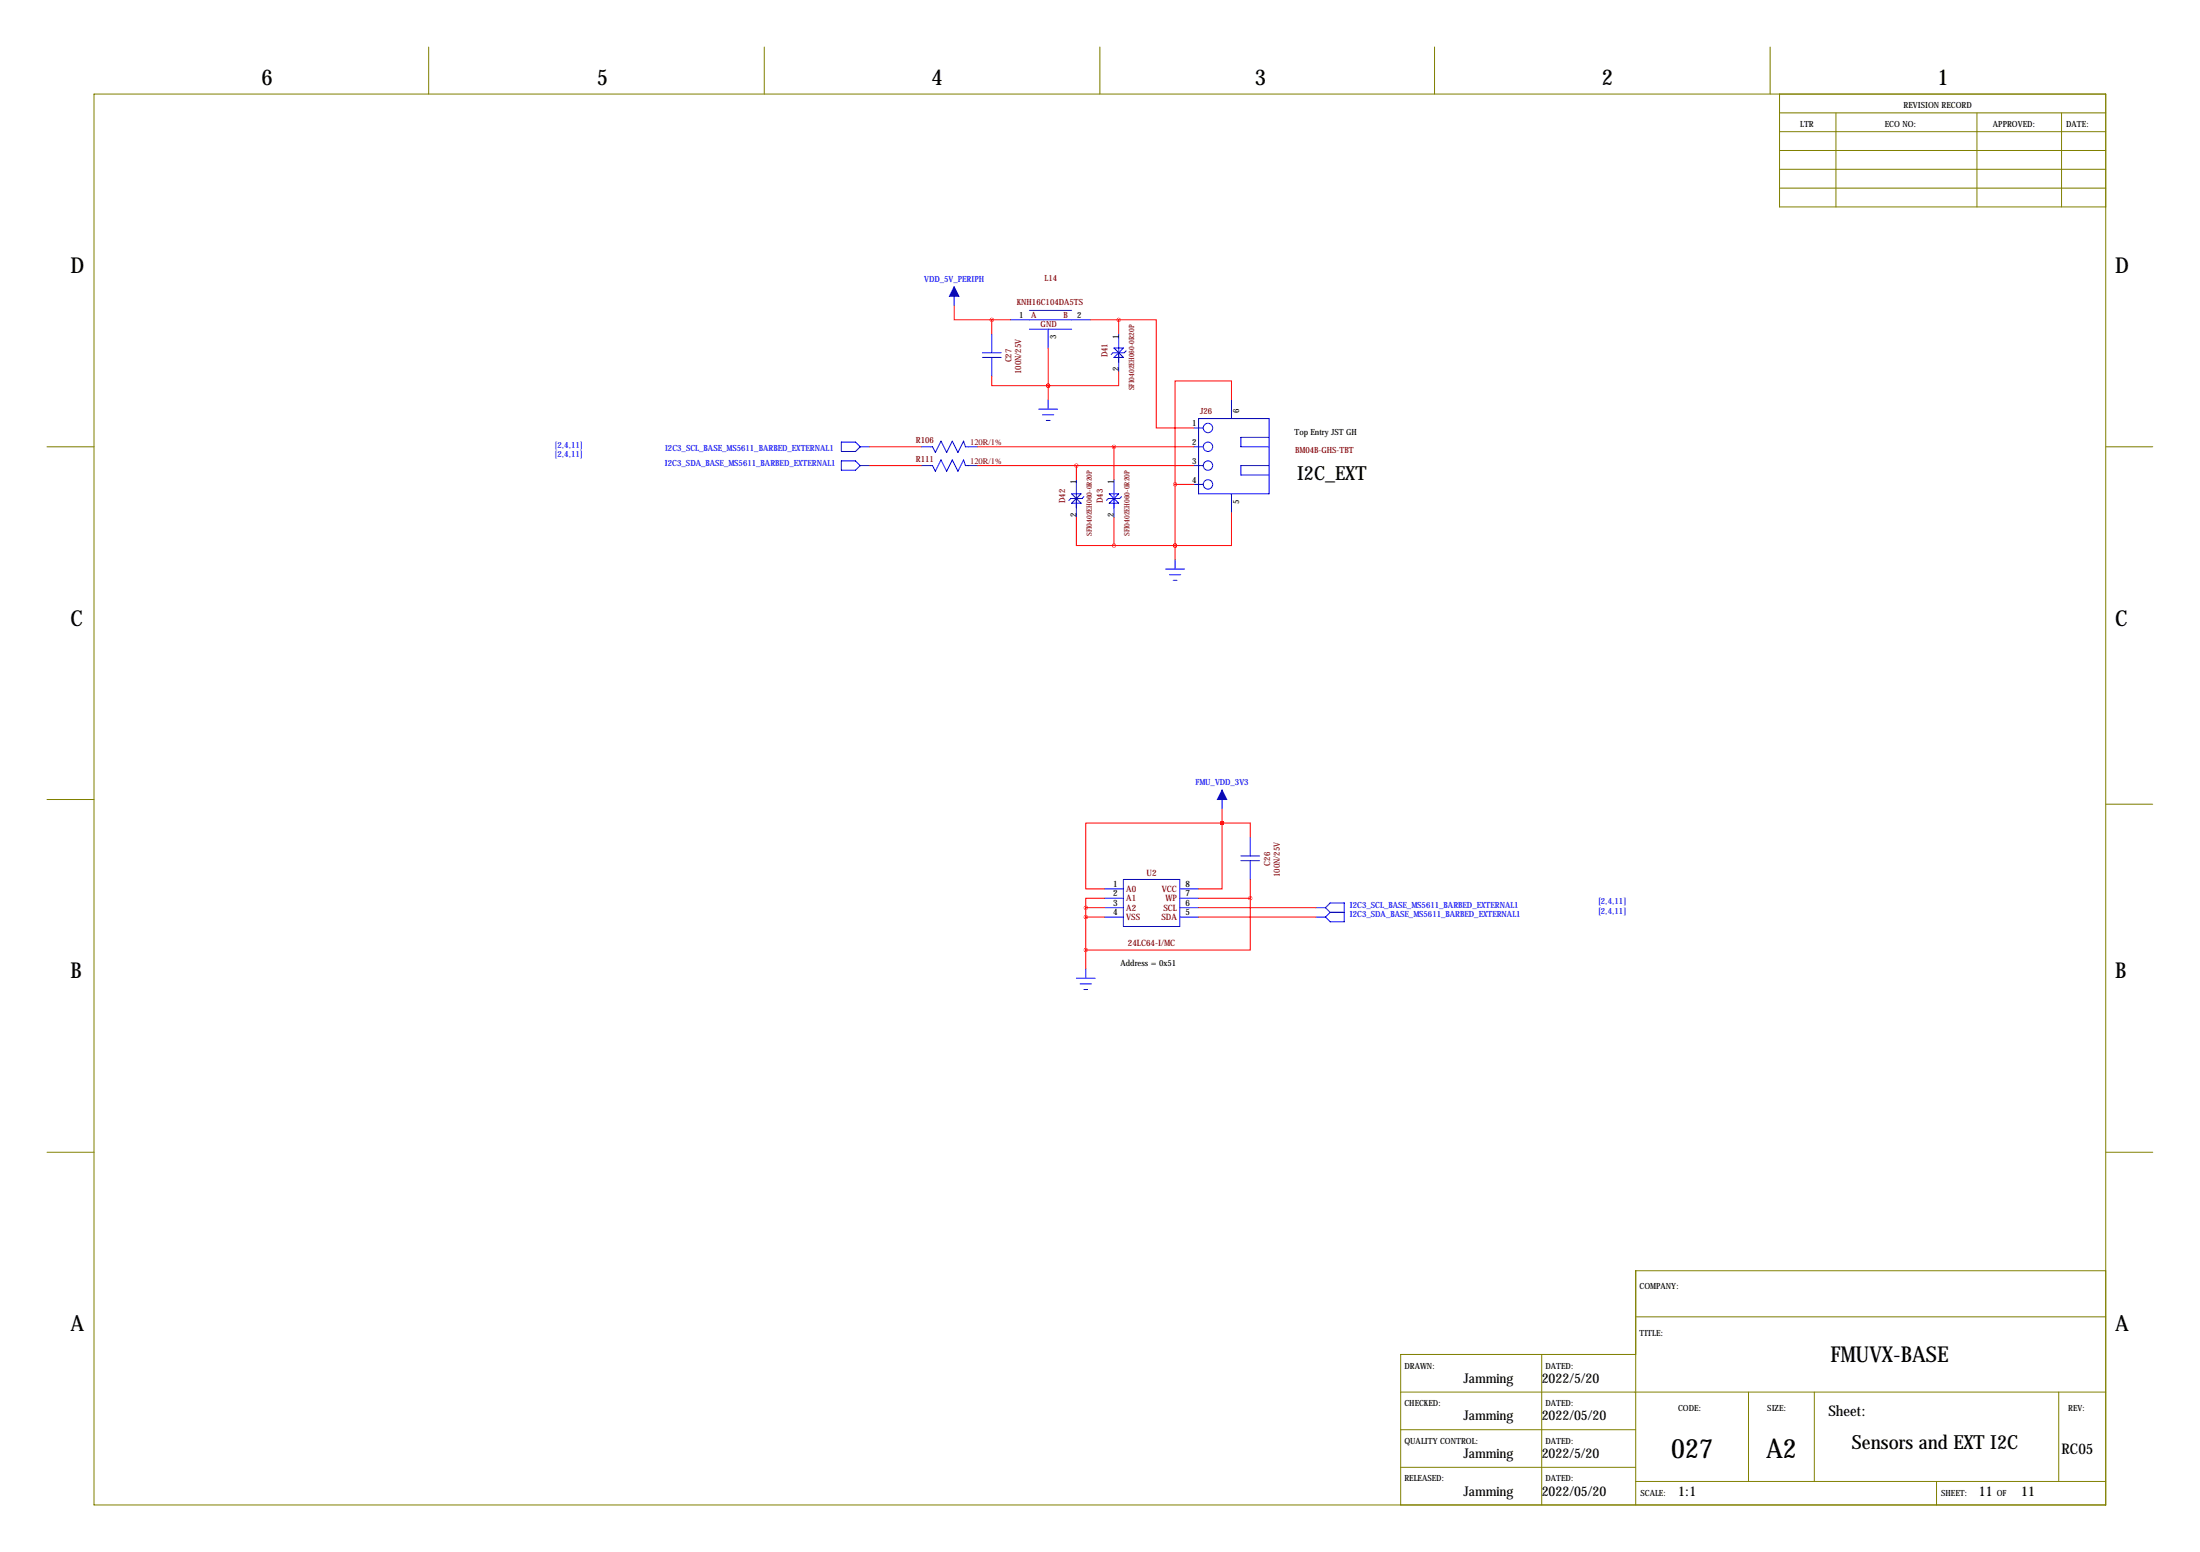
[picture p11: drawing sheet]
<svg xmlns="http://www.w3.org/2000/svg" width="594mm" height="419mm" viewBox="0 0 594 419" stroke-linecap="round" stroke-linejoin="round" font-family="sans-serif">
<g fill="none" stroke="#808000" stroke-width=".27">
<path d="M115.8 12.7v12.7M206.5 12.7v12.7M297.2 12.7v12.7M387.6 12.7v12.7M478.3 12.7v12.7M25.4 25.4h543.6v381h-543.6zM480.8 25.4v30.5h88.2M480.8 30.5h88.2M480.8 35.6h88.2M496.1 30.5v25.4M534.2 30.5v25.4M557 30.5v25.4"/>
<path d="M480.8 40.6h88.2M480.8 45.7h88.2M480.8 50.8h88.2M12.7 120.6h12.7M569 120.6h12.7M12.7 215.9h12.7M569 217.2h12.7M12.7 311.1h12.7M569 311.1h12.7M442 355.6h127M569 343.2h-127v63.2M378.5 375.9h190.5"/>
<path d="M416.6 365.8v40.6M442 365.8h-63.5v40.6M472.4 375.9v24.1M490.2 375.9v24.1M556.3 375.9v24.1M378.5 386.1h63.5M378.5 396.2h63.5M442 400h127M523.2 400v6.4"/>
</g>
<g fill="none" stroke="#00f" stroke-width=".27">
<path d="M257.8 77.5v5.1M265.4 95.2h5.1M265.4 96.5h5.1M268 90.2v5M268 96.5v5.1M273 86.4h21.6M278.1 88.9h11.5M278.1 83.8h11.5M283.2 88.9v5.1M301 94l2.5 2.5h-2.5l2.5-2.5zM302.3 90.2v10.1M304.3 94.7l-.5 .5h-3.1l-.5 .6"/>
<path d="M227.3 119.4h3.8l1.3 1.2-1.3 1.3h-3.8zM280.7 110.5h5.1M281.7 112h3M282.7 113.5h1M283.2 107.9v2.6M322.6 115.6h2.5M323.8 113h19.1v20.3h-19.1zM332.7 107.9v5.1M342.9 118.1h-7.6v2.5h7.6M227.3 124.5h3.8l1.3 1.2-1.3 1.3h-3.8zM232.4 120.6h2.5M232.4 125.7h2.5"/>
<path d="M248.9 120.6h3.1l.7 1.6 1.6-3.1 1.5 3.1 1.5-3.1 1.5 3.1 1.5-3.1 .6 1.5h3.3M248.9 125.7h3.1l.7 1.6 1.6-3.1 1.5 3.1 1.5-3.1 1.5 3.1 1.5-3.1 .6 1.5h3.3M289.6 133.3h2.5l-2.5 2.6h2.5zM290.8 129.5v10.2M292.9 134.1l-.5 .5h-3.1l-.5 .5M299.7 133.3h2.6l-2.6 2.6h2.6zM301 129.5v10.2M303 134.1l-.5 .5h-3l-.5 .5M322.6 120.6h2.5M322.6 125.7h2.5M322.6 130.8h2.5M332.7 133.3v5.1"/>
<path d="M342.9 125.7h-7.6v2.6h7.6M315 153.7h5M316 155.2h3M317 156.7h1M317.5 151.1v2.6M330.2 213.4v5M303.5 237.5h15.3v12.7h-15.3zM335.3 232.4h5.1M335.3 231.1h5.1M337.8 226.1v5M337.8 232.4v5.1M298.4 240h5.1"/>
<path d="M298.4 242.6h5.1M298.4 245.1h5.1M298.4 247.6h5.1M318.8 240h5M318.8 242.6h5M318.8 245.1h5M318.8 247.6h5M355.6 245.1h2.5M355.6 247.6h2.5M358.1 245.1l1.3 1.3M358.1 245.1l1.3-1.3h3.8v5.1h-3.8l-1.3-1.3M359.4 246.4h3.8"/>
<path d="M359.4 246.4l-1.3 1.2M290.8 264.2h5.1M291.8 265.7h3.1M292.9 267.2h1M293.4 261.6v2.6"/>
<circle cx="326.4" cy="115.6" r="1.27"/>
<circle cx="326.4" cy="125.7" r="1.27"/>
<circle cx="326.4" cy="130.8" r="1.27"/>
<circle cx="326.4" cy="120.6" r="1.27"/>
</g>
<g fill="#00f" stroke="#00f" stroke-width=".27">
<path d="M257.8 77.5l1.3 2.5h-2.6z"/>
<path d="M330.2 213.4l1.3 2.5h-2.6z"/>
</g>
<g fill="none" stroke="#f00" stroke-width=".27">
<path d="M257.8 82.6v3.8h10.2M268 86.4v3.8M268 86.4h5M283.2 94v13.9M294.6 86.4h7.7M302.3 86.4h10.1v29.2h10.2M302.3 86.4v3.8M268 101.6v2.5h15.2M283.2 104.1h.1M302.3 100.3v3.8h-19.1M332.7 107.9v-5h-15.2v27.9M234.9 120.6h14"/>
<path d="M234.9 125.7h14M264.2 120.6h58.4M264.2 125.7h58.4M290.8 139.7v7.6h10.2M290.8 125.7v3.8M301 120.6v8.9M301 139.7v7.6M317.5 130.8h5.1M317.5 130.8v20.3M332.7 138.4v8.9h-15.2M301 147.3h16.5M317.5 147.3h.1"/>
<path d="M330.2 218.4v3.8M330.2 222.2h-36.8v17.8h5M330.2 222.2v17.8h-6.4M330.2 222.2h.1M330.2 222.2h7.6v3.9M337.8 237.5v5.1M293.4 247.6h5M293.4 245.1v16.5M293.4 245.1h5M298.4 242.6h-5v2.5M323.8 247.6h31.8M323.8 245.1h31.8"/>
<path d="M323.8 242.6h14M337.8 242.6v13.9h-44.4"/>
</g>
<path d="M302.2 86.4a.05 .05 0 0 0 .1 0 .05 .05 0 0 0-.1 0zM267.9 86.4a.05 .05 0 0 0 .1 0 .05 .05 0 0 0-.1 0zM290.8 125.7a.05 .05 0 0 0 .1 0 .05 .05 0 0 0-.1 0zM293.3 247.6a.05 .05 0 0 0 .1 0 .05 .05 0 0 0-.1 0zM293.3 245.1a.05 .05 0 0 0 .1 0 .05 .05 0 0 0-.1 0zM293.3 256.5a.05 .05 0 0 0 .1 0 .05 .05 0 0 0-.1 0zM337.8 242.6a.05 .05 0 0 0 .1 0 .05 .05 0 0 0-.1 0z" fill="#f00" stroke="#f00" stroke-width="1"/>
<g font-size="7.3">
<text x="451.6" y="393.7">027</text>
<text x="477.2" y="393.7">A2</text>
</g>
<g font-size="5.9">
<text x="70.6" y="22.9">6</text>
<text x="161.3" y="22.9">5</text>
<text x="251.7" y="22.9">4</text>
<text x="339.1" y="22.9">3</text>
<text x="432.8" y="22.9">2</text>
<text x="523.5" y="22.9">1</text>
<text x="19" y="73.7">D</text>
<text x="571.5" y="73.7">D</text>
<text x="19" y="168.9">C</text>
<text x="571.5" y="168.9">C</text>
<text x="19" y="264.2">B</text>
<text x="571.5" y="264.2">B</text>
<text x="19" y="359.4">A</text>
<text x="571.5" y="359.4">A</text>
<text x="494.6" y="367.8">FMUVX-BASE</text>
</g>
<g font-size="5.3">
<text x="350.5" y="129.5">I2C_EXT</text>
<text x="500.4" y="391.2">Sensors and EXT I2C</text>
</g>
<g font-size="4">
<text x="494" y="382.3">Sheet:</text>
<text x="557" y="392.5">RC05</text>
</g>
<g font-size="3.6">
<text x="395.4" y="373.4">Jamming</text>
<text x="416.6" y="373.4">2022/5/20</text>
<text x="395.4" y="383.5">Jamming</text>
<text x="416.6" y="383.5">2022/05/20</text>
<text x="395.4" y="393.7">Jamming</text>
<text x="416.6" y="393.7">2022/5/20</text>
<text x="395.4" y="403.9">Jamming</text>
<text x="416.6" y="403.9">2022/05/20</text>
<text x="453.4" y="403.9">1:1</text>
<text x="534.7" y="403.9">11</text>
<text x="546.1" y="403.9">11</text>
</g>
<g font-size="2.4">
<text x="300.8" y="239.5">1</text>
<text x="320.3" y="239.5">8</text>
<text x="300.8" y="242.1">2</text>
<text x="300.8" y="244.6">3</text>
<text x="320.3" y="242.1">7</text>
<text x="320.3" y="244.6">6</text>
<text x="300.8" y="247.1">4</text>
<text x="320.3" y="247.1">5</text>
</g>
<g font-size="2.4" fill="#800000">
<text x="309.8" y="236.5">U2</text>
<text x="304.3" y="240.9">A0</text>
<text x="304.3" y="243.4">A1</text>
<text x="304.3" y="245.9">A2</text>
<text x="313.9" y="240.9">VCC</text>
<text x="314.3" y="245.9">SCL</text>
<text x="314.9" y="243.4">WP</text>
<text x="304.3" y="248.5">VSS</text>
<text x="313.8" y="248.5">SDA</text>
<text x="304.8" y="255.4">24LC64-I/MC</text>
</g>
<g font-size="2.3">
<text x="514.4" y="29.2">REVISION RECORD</text>
<text x="486.4" y="34.3">LTR</text>
<text x="509.3" y="34.3">ECO NO:</text>
<text x="538.5" y="34.3">APPROVED:</text>
<text x="558.3" y="34.3">DATE:</text>
<text x="275.4" y="85.9">1</text>
<text x="291.1" y="85.9">2</text>
<text x="285.3" y="91.6" transform="rotate(-90 285.3 91.6)">3</text>
<text x="302.3" y="91.4" transform="rotate(-90 302.3 91.4)">1</text>
<text x="302.3" y="100.2" transform="rotate(-90 302.3 100.2)">2</text>
<text x="334.9" y="111.5" transform="rotate(-90 334.9 111.5)">6</text>
<text x="322.2" y="115.1">1</text>
<text x="349.8" y="117.3">Top Entry JST GH</text>
<text x="322.2" y="120.1">2</text>
<text x="322.2" y="125.2">3</text>
<text x="290.8" y="130.8" transform="rotate(-90 290.8 130.8)">1</text>
<text x="301" y="130.8" transform="rotate(-90 301 130.8)">1</text>
<text x="322.2" y="130.3">4</text>
<text x="334.9" y="136.1" transform="rotate(-90 334.9 136.1)">5</text>
<text x="290.8" y="139.6" transform="rotate(-90 290.8 139.6)">2</text>
<text x="301" y="139.6" transform="rotate(-90 301 139.6)">2</text>
<text x="302.8" y="260.9">Address = 0x51</text>
<text x="443" y="348">COMPANY:</text>
<text x="443" y="360.7">TITLE:</text>
<text x="379.5" y="369.6">DRAWN:</text>
<text x="417.6" y="369.6">DATED:</text>
<text x="379.5" y="379.7">CHECKED:</text>
<text x="417.6" y="379.7">DATED:</text>
<text x="453.4" y="381">CODE:</text>
<text x="477.5" y="381">SIZE:</text>
<text x="558.8" y="381">REV:</text>
<text x="379.5" y="389.9">QUALITY CONTROL:</text>
<text x="417.6" y="389.9">DATED:</text>
<text x="379.5" y="400">RELEASED:</text>
<text x="417.6" y="400">DATED:</text>
<text x="443.2" y="403.9">SCALE:</text>
<text x="524.5" y="403.9">SHEET:</text>
<text x="539.5" y="403.9">OF</text>
</g>
<g font-size="2.3" fill="#00f">
<text x="249.7" y="76.2">VDD_5V_PERIPH</text>
<text x="149.8" y="121">[2,4,11]</text>
<text x="149.8" y="123.5">[2,4,11]</text>
<text x="179.7" y="125.7">I2C3_SDA_BASE_MS5611_BARBED_EXTERNAL1</text>
<text x="179.7" y="121.7">I2C3_SCL_BASE_MS5611_BARBED_EXTERNAL1</text>
<text x="323" y="212.1">FMU_VDD_3V3</text>
<text x="364.7" y="245.1">I2C3_SCL_BASE_MS5611_BARBED_EXTERNAL1</text>
<text x="431.8" y="244.2">[2,4,11]</text>
<text x="364.7" y="247.6">I2C3_SDA_BASE_MS5611_BARBED_EXTERNAL1</text>
<text x="431.8" y="246.7">[2,4,11]</text>
</g>
<g font-size="2.3" fill="#800000">
<text x="282.3" y="75.9">L14</text>
<text x="274.8" y="82.4">KNH16C104DA5TS</text>
<text x="278.6" y="85.9">A</text>
<text x="281.2" y="88.4">GND</text>
<text x="287.4" y="85.9">B</text>
<text x="273.3" y="97.9" transform="rotate(-90 273.3 97.9)">C27</text>
<text x="275.9" y="101" transform="rotate(-90 275.9 101)">100N/25V</text>
<text x="299.2" y="96.5" transform="rotate(-90 299.2 96.5)">D41</text>
<text x="324.3" y="111.9">J26</text>
<text x="247.5" y="119.7">R106</text>
<text x="247.5" y="124.8">R111</text>
<text x="262.1" y="120.1">120R/1%</text>
<text x="262.1" y="125.2">120R/1%</text>
<text x="349.9" y="122.3">BM04B-GHS-TBT</text>
<text x="287.8" y="135.9" transform="rotate(-90 287.8 135.9)">D42</text>
<text x="297.9" y="135.9" transform="rotate(-90 297.9 135.9)">D43</text>
<text x="343.2" y="233.7" transform="rotate(-90 343.2 233.7)">C26</text>
<text x="345.8" y="236.9" transform="rotate(-90 345.8 236.9)">100N/25V</text>
</g>
<g font-size="2" fill="#800000">
<text x="306.4" y="105.4" transform="rotate(-90 306.4 105.4)">SFI0402EH060-0R20P</text>
<text x="295" y="144.8" transform="rotate(-90 295 144.8)">SFI0402EH060-0R20P</text>
<text x="305.2" y="144.8" transform="rotate(-90 305.2 144.8)">SFI0402EH060-0R20P</text>
</g>
</svg>
